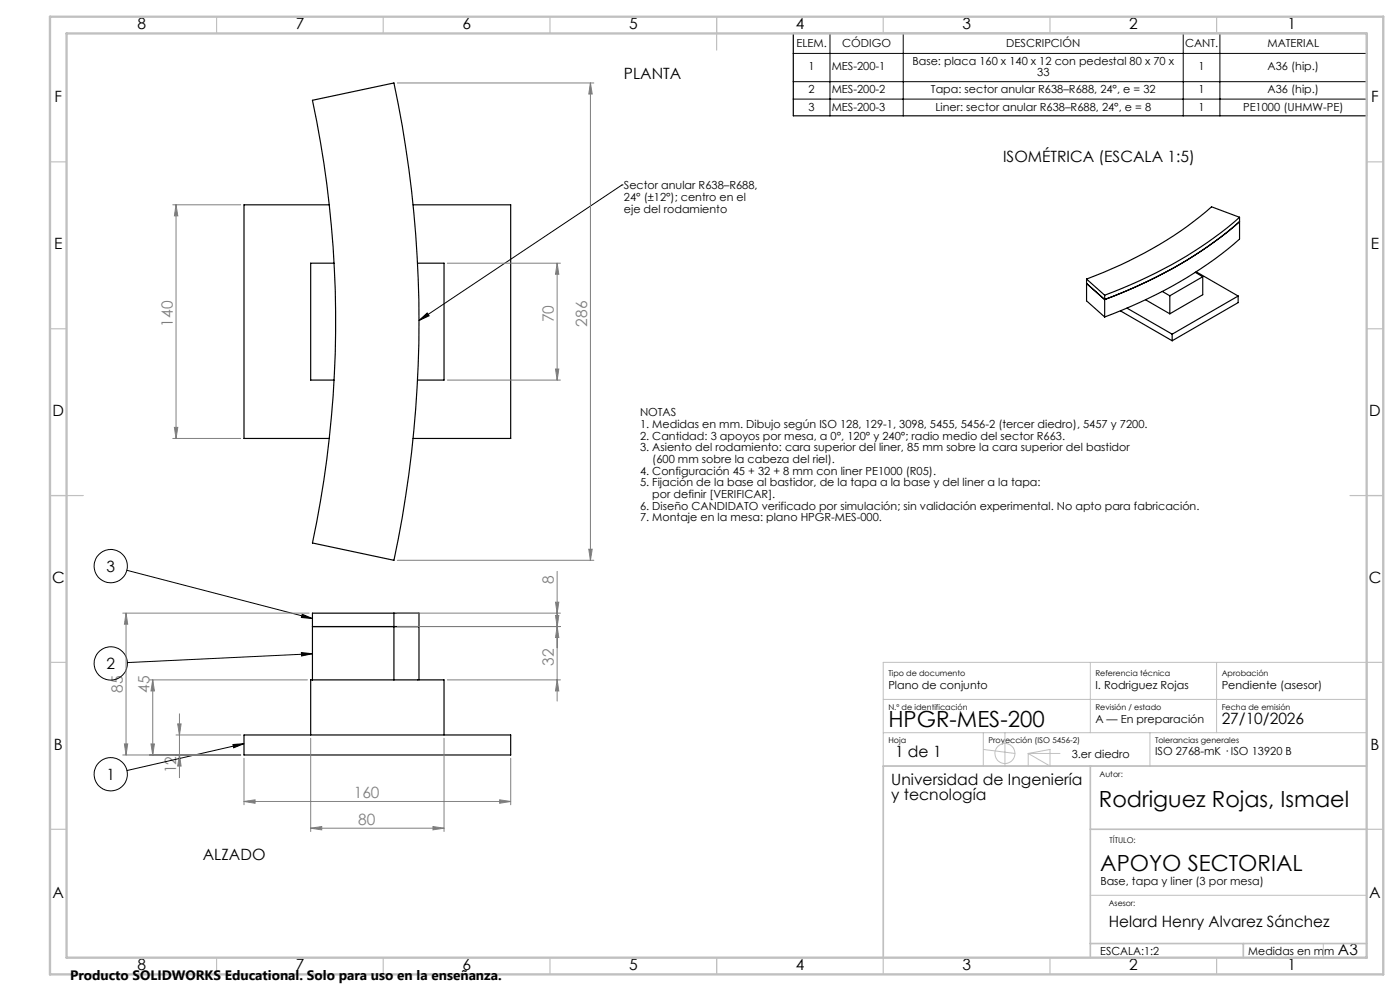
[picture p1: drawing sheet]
<svg xmlns="http://www.w3.org/2000/svg" width="420mm" height="297mm" viewBox="0 0 420 297" stroke-linecap="round" stroke-linejoin="round" font-family="sans-serif">
<g fill="none" stroke="#000" stroke-width=".35">
<path d="M238 10h172v24.7h-172zM93.7 30.1l24.5-5.2a344.2 344.2 0 0 1 0 143l-24.5-5.2a319.4 319.4 0 0 0 0-132.6zM98.8 61.4h-25.6v70h25.6M100.2 78.9h-7v35h7M123.9 61.4h29.3v70h-29.3M125.3 78.9h7.9v35h-7.9M371.9 66.4a128.4 128.4 0 0 1-40.5 23.4l-5.4-4.9M371.9 65.1a128.4 128.4 0 0 1-40.5 23.4M371.9 65.1l-8.4-3.1a118.4 118.4 0 0 1-37.5 21.6M371.9 65.1v6.5a128.4 128.4 0 0 1-40.5 23.4M326 83.6l5.4 4.9M326 83.6v6.6l5.4 4.8"/>
<path d="M331.4 88.5v6.5M336.1 93.2l15.5 8.9M338.1 92.4l13.5 7.8M343.7 89.8l7.2 4.2M348.7 87.3l2.2 1.3M350.9 88.6v5.4M358.6 81.6l2.2 1.3M358.8 81.5l12.6 7.2M360.8 82.9v5.4l-9.9 5.7M360.8 82.9l-9.9 5.7M371.4 88.7l-19.8 11.5M371.4 88.7v2l-19.8 11.4"/>
<path d="M351.6 100.2v1.9M93.7 187.8h32M118.2 183.8h7.5v20M118.2 183.8h-24.5v20M118.2 183.8v20M118.2 203.8h15v16.5M118.2 203.8h-25v16.5M73.2 220.3h80v6h-80z"/>
</g>
<g fill="none" stroke="#000" stroke-width=".3">
<path d="M238 16h172M249 10v24.7M271 10v24.7M355 10v24.7M366 10v24.7M238 24.5h172M238 29.7h172M186.6 55.4h.1M186.6 55.4l-60.9 40.7M125.7 96.1l2.5-2.3 .5 .8zM38.1 170.9l55.6 14.5M90.4 195.6l3.3 .3-3.2 .7z"/>
<path d="M90.7 184.1l3 1.3-3.3-.3zM93.7 195.9l-55.5 2.7M69.9 223.1l3.3-.2-3.1 1.2zM73.2 222.9l-35.1 8"/>
<circle cx="33.2" cy="169.7" r="5"/>
<circle cx="33.2" cy="198.8" r="5"/>
<circle cx="33.2" cy="232.1" r="5"/>
</g>
<g fill="none" stroke="#808080" stroke-width=".3">
<path d="M119.2 24.9h59M177.1 24.9l.6 3.3h-1.1zM177.1 24.9v143M51.8 61.4h20.4M52.8 61.4l.5 3.3h-1zM52.8 61.4v70M134.2 78.9h33.9M167.1 78.9l.5 3.3h-.9zM167.1 78.9v35M134.2 113.9h33.9M166.7 110.6h.9l-.5 3.3zM51.8 131.4h20.4"/>
<path d="M52.3 128.1h1l-.5 3.3zM119.2 167.9h59M167.1 171.2v38.9M176.6 164.6h1.1l-.6 3.3zM36.8 183.8h55.9M37.8 183.8l.5 3.3h-1zM37.8 183.8v42.5M119.2 183.8h48.9M119.2 187.8h48.9M166.7 184.5h.9l-.5 3.3zM166.7 180.5h.9l-.5 3.3zM167.1 187.8l.5 3.3h-.9z"/>
<path d="M44.8 203.8h47.4M45.8 203.8l.5 3.3h-1zM45.8 203.8v22.5M53.3 217h1l-.5 3.3zM53.8 213.9v19.2M134.2 203.8h33.9M167.1 203.8l.5 3.3h-.9zM36.8 226.3h35.4M37.3 223h1l-.5 3.3zM45.3 223h1l-.5 3.3zM52.8 220.3h19.4M53.8 226.3l.5 3.3h-1z"/>
<path d="M73.2 227.3v13.9M93.2 221.3v27.9M133.2 221.3v27.9M149.9 239.7l3.3 .5-3.3 .5zM153.2 227.3v13.9M73.2 240.2l3.3-.5v1zM73.2 240.2h80M93.2 248.2l3.3-.5v1zM93.2 248.2h40M129.9 247.7l3.3 .5-3.3 .5z"/>
</g>
<g fill="none" stroke="#c0c0c0" stroke-width=".3">
<path d="M265 198.5h145v31.1h-145zM327.1 198.5v21.1M365 198.5v21.1M265 219.6h145M265 209.6h145M295 219.6v10M301.5 219.6v10M345 219.6v10M295 224.6l9.5 1.2M308.5 225.8v3.8M308.5 225.8l6.5-1.2v5zM308.5 225.8h9.5"/>
<path d="M327.1 268.3h82.9M397 282.8v4.2"/>
<circle cx="301.5" cy="225.8" r="3"/>
</g>
<g fill="none" stroke="#c0c0c0" stroke-width=".35">
<path d="M65 5v5M115 5v5M165 5v5M215 5v10M265 5v5M315 5v5M365 5v5M15 48.5h5M410 48.5h5M15 98.5h5M410 98.5h5M15 148.5h10"/>
<path d="M405 148.5h10M15 198.5h5M410 198.5h5M15 248.5h5M410 248.5h5M65 287v5M115 287v5M165 287v5M215 287v5M265 287v5M315 287v5M365 287v5"/>
</g>
<path d="M327.1 229.6v57.4M410 229.6h-145v57.4M327.1 248.5h82.9M327.1 282.8h82.9M373 282.8v4.2" fill="none" stroke="#c0c0c0" stroke-width=".5"/>
<path d="M15 5h400v287h-400zM20 10h390v277h-390z" fill="none" stroke="#c0c0c0" stroke-width=".7"/>
<g fill="#000">
<path d="M125.7 96.1l2.5-2.3 .5 .8z"/>
<path d="M69.9 223.1l3.3-.2-3.1 1.2zM90.4 195.6l3.3 .3-3.2 .7zM90.7 184.1l3 1.3-3.3-.3z"/>
</g>
<g fill="#808080">
<path d="M73.2 240.2l3.3-.5v1zM149.9 239.7l3.3 .5-3.3 .5zM93.2 248.2l3.3-.5v1zM129.9 247.7l3.3 .5-3.3 .5z"/>
<path d="M53.8 226.3l.5 3.3h-1zM53.3 217h1l-.5 3.3zM45.3 223h1l-.5 3.3zM45.8 203.8l.5 3.3h-1zM37.3 223h1l-.5 3.3zM37.8 183.8l.5 3.3h-1zM167.1 203.8l.5 3.3h-.9zM166.7 184.5h.9l-.5 3.3zM167.1 187.8l.5 3.3h-.9zM166.7 180.5h.9l-.5 3.3z"/>
<path d="M52.8 61.4l.5 3.3h-1zM52.3 128.1h1l-.5 3.3zM167.1 78.9l.5 3.3h-.9zM166.7 110.6h.9l-.5 3.3zM177.1 24.9l.6 3.3h-1.1zM176.6 164.6h1.1l-.6 3.3z"/>
</g>
<g font-size="6.7">
<text x="266.5" y="217.8">HPGR-MES-200</text>
<text x="329.7" y="241.9">Rodriguez Rojas, Ismael</text>
<text x="330.1" y="261.1">APOYO SECTORIAL</text>
</g>
<g font-size="4.7">
<text x="41.2" y="8.7">8</text>
<text x="88.7" y="8.7">7</text>
<text x="138.7" y="8.7">6</text>
<text x="188.7" y="8.7">5</text>
<text x="238.7" y="8.7">4</text>
<text x="288.7" y="8.7">3</text>
<text x="338.7" y="8.7">2</text>
<text x="386.2" y="8.7">1</text>
<text x="187.2" y="23.7">PLANTA</text>
<text x="16.4" y="30.5">F</text>
<text x="411.4" y="30.5">F</text>
<text x="300.9" y="48.5">ISOMÉTRICA (ESCALA 1:5)</text>
<text x="16.2" y="74.7">E</text>
<text x="411.2" y="74.7">E</text>
<text x="15.8" y="124.7">D</text>
<text x="410.8" y="124.7">D</text>
<text x="31.9" y="171.4">3</text>
<text x="15.6" y="174.7">C</text>
<text x="410.6" y="174.7">C</text>
<text x="31.9" y="200.5">2</text>
<text x="366.5" y="216.9">27/10/2026</text>
<text x="16.2" y="224.7">B</text>
<text x="268.5" y="226.9">1 de 1</text>
<text x="411.2" y="224.7">B</text>
<text x="31.9" y="233.8">1</text>
<text x="267.4" y="235.4">Universidad de Ingeniería</text>
<text x="267.4" y="239.9">y tecnología</text>
<text x="60.8" y="257.7">ALZADO</text>
<text x="15.8" y="269">A</text>
<text x="410.8" y="269">A</text>
<text x="332.7" y="277.9">Helard Henry Alvarez Sánchez</text>
<text x="401.4" y="286.1">A3</text>
<text x="41.2" y="290.7">8</text>
<text x="88.7" y="290.7">7</text>
<text x="138.7" y="290.7">6</text>
<text x="188.7" y="290.7">5</text>
<text x="238.7" y="290.7">4</text>
<text x="288.7" y="290.7">3</text>
<text x="338.7" y="290.7">2</text>
<text x="386.2" y="290.7">1</text>
</g>
<g font-size="4.7" fill="#808080">
<text x="51.8" y="97.9" transform="rotate(-90 51.8 97.9)">140</text>
<text x="166.2" y="96.6" transform="rotate(-90 166.2 96.6)">70</text>
<text x="176.2" y="97.9" transform="rotate(-90 176.2 97.9)">286</text>
<text x="166.2" y="175.1" transform="rotate(-90 166.2 175.1)">8</text>
<text x="166.2" y="199.6" transform="rotate(-90 166.2 199.6)">32</text>
<text x="36.8" y="207.6" transform="rotate(-90 36.8 207.6)">85</text>
<text x="44.8" y="207.6" transform="rotate(-90 44.8 207.6)">45</text>
<text x="52.8" y="231.8" transform="rotate(-90 52.8 231.8)">12</text>
<text x="106.1" y="239.2">160</text>
<text x="107.4" y="247.2">80</text>
</g>
<text font-size="4.1" x="21" y="293.7">Producto SOLIDWORKS Educational. Solo para uso en la enseñanza.</text>
<g font-size="3.3">
<text x="238.9" y="14.2">ELEM.</text>
<text x="252.7" y="14.2">CÓDIGO</text>
<text x="301.9" y="14.2">DESCRIPCIÓN</text>
<text x="355.5" y="14.2">CANT.</text>
<text x="380.2" y="14.2">MATERIAL</text>
<text x="242.6" y="21.1">1</text>
<text x="249.5" y="21.1">MES-200-1</text>
<text x="273.7" y="19.5">Base: placa 160 x 140 x 12 con pedestal 80 x 70 x</text>
<text x="311.2" y="22.7">33</text>
<text x="359.6" y="21.1">1</text>
<text x="380.3" y="21.1">A36 (hip.)</text>
<text x="242.6" y="28">2</text>
<text x="249.5" y="28">MES-200-2</text>
<text x="279.3" y="28">Tapa: sector anular R638–R688, 24°, e = 32</text>
<text x="359.6" y="28">1</text>
<text x="380.3" y="28">A36 (hip.)</text>
<text x="242.6" y="33.4">3</text>
<text x="249.5" y="33.4">MES-200-3</text>
<text x="280.6" y="33.4">Liner: sector anular R638–R688, 24°, e = 8</text>
<text x="359.6" y="33.4">1</text>
<text x="372.9" y="33.4">PE1000 (UHMW-PE)</text>
<text x="187.2" y="56.8">Sector anular R638–R688,</text>
<text x="187.2" y="60.3">24° (±12°); centro en el</text>
<text x="187.2" y="63.8">eje del rodamiento</text>
<text x="192" y="124.8">NOTAS</text>
<text x="192" y="128.3">1. Medidas en mm. Dibujo según ISO 128, 129-1, 3098, 5455, 5456-2 (tercer diedro), 5457 y 7200.</text>
<text x="192" y="131.8">2. Cantidad: 3 apoyos por mesa, a 0°, 120° y 240°; radio medio del sector R663.</text>
<text x="192" y="135.3">3. Asiento del rodamiento: cara superior del liner, 85 mm sobre la cara superior del bastidor</text>
<text x="192" y="142.3">4. Configuración 45 + 32 + 8 mm con liner PE1000 (R05).</text>
<text x="195.7" y="138.8">(600 mm sobre la cabeza del riel).</text>
<text x="192" y="145.8">5. Fijación de la base al bastidor, de la tapa a la base y del liner a la tapa:</text>
<text x="195.7" y="149.3">por definir [VERIFICAR].</text>
<text x="192" y="152.8">6. Diseño CANDIDATO verificado por simulación; sin validación experimental. No apto para fabricación.</text>
<text x="192" y="156.3">7. Montaje en la mesa: plano HPGR-MES-000.</text>
<text x="266.5" y="206.6">Plano de conjunto</text>
<text x="328.6" y="206.6">I. Rodriguez Rojas</text>
<text x="366.5" y="206.6">Pendiente (asesor)</text>
<text x="328.6" y="216.6">A — En preparación</text>
<text x="321.5" y="227.2">3.er diedro</text>
<text x="346.5" y="226.2">ISO 2768-mK · ISO 13920 B</text>
<text x="330.1" y="265.4">Base, tapa y liner (3 por mesa)</text>
<text x="330.1" y="286.3">ESCALA:1:2</text>
<text x="374.5" y="286.3">Medidas en mm</text>
</g>
<g font-size="2.4">
<text x="266.5" y="202.7">Tipo de documento</text>
<text x="328.6" y="202.7">Referencia técnica</text>
<text x="366.5" y="202.7">Aprobación</text>
<text x="266.5" y="212.7">N.º de identificación</text>
<text x="328.6" y="212.7">Revisión / estado</text>
<text x="366.5" y="212.7">Fecha de emisión</text>
<text x="266.5" y="222.7">Hoja</text>
<text x="296.5" y="222.7">Proyección (ISO 5456-2)</text>
<text x="346.5" y="222.7">Tolerancias generales</text>
<text x="329.9" y="233">Autor:</text>
<text x="332.9" y="252.6">TÍTULO:</text>
<text x="332.7" y="271.5">Asesor:</text>
</g>
</svg>
